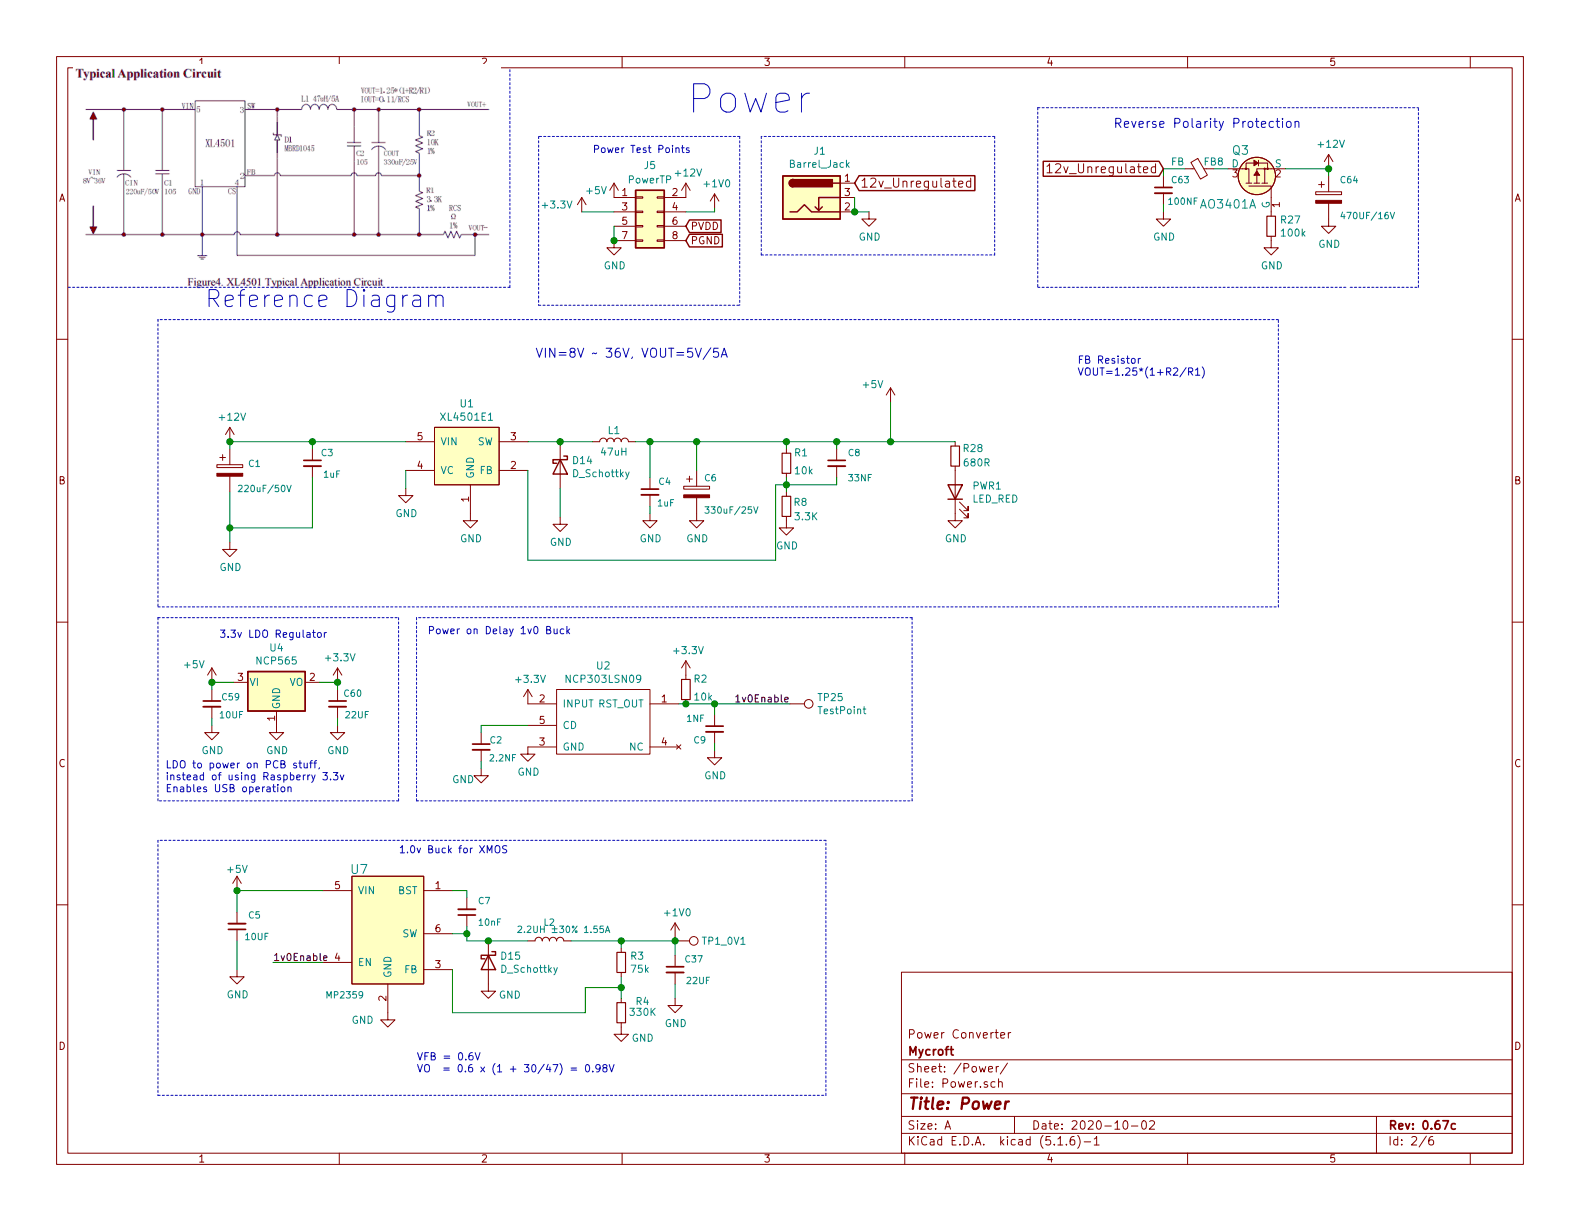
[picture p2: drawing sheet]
EESchema Schematic File Version 4
EELAYER 30 0
EELAYER END
$Descr A 11000 8500
encoding utf-8
Sheet 2 6
Title "Power"
Date "2020-10-02"
Rev "0.67c"
Comp "Mycroft"
Comment1 "Power Converter"
Comment2 ""
Comment3 ""
Comment4 ""
$EndDescr
Text Notes 4780 800  0    197  ~ 0
Power
Text Notes 1425 2150 0    118  ~ 0
Reference Diagram
Text GLabel 5950 1275 2    63   Input ~ 0
12v_Unregulated
$Comp
L dk_Transistors-FETs-MOSFETs-Single:AO3401A Q3
U 1 1
P 8750 1175
F 0 "Q3" V 8875 1225 60  0000 L CNN
F 1 "AO3401A" V 8500 1175 60  0000 L CNN
F 2 "Package_TO_SOT_SMD:SOT-23" H 8950 1375 60  0001 L CNN
F 3 "" H 8950 1475 60  0001 L CNN
F 4 "" H 8950 1575 60  0001 L CNN "Digi-Key_PN"
F 5 "AO3401A" H 8950 1675 60  0001 L CNN "MPN"
F 6 "" H 8950 1775 60  0001 L CNN "Category"
F 7 "" H 8950 1875 60  0001 L CNN "Family"
F 8 "" H 8950 1975 60  0001 L CNN "DK_Datasheet_Link"
F 9 "" H 8950 2075 60  0001 L CNN "DK_Detail_Page"
F 10 "" V 7975 600 60  0000 L CNN "Description"
F 11 "" H 8950 2275 60  0001 L CNN "Manufacturer"
F 12 "" H 8950 2375 60  0001 L CNN "Status"
F 13 "C15127" H 8750 1175 50  0001 C CNN "LCSC"
	1    8750 1175
	0    -1   -1   0   
$EndComp
$Comp
L power:GND #PWR08
U 1 1
P 8850 1675
F 0 "#PWR08" H 8850 1425 50  0001 C CNN
F 1 "GND" H 8855 1502 50  0000 C CNN
F 2 "" H 8850 1675 50  0001 C CNN
F 3 "" H 8850 1675 50  0001 C CNN
	1    8850 1675
	1    0    0    -1  
$EndComp
Text GLabel 8100 1175 0    63   Input ~ 0
12v_Unregulated
$Comp
L power:+12V #PWR07
U 1 1
P 9250 1175
F 0 "#PWR07" H 9250 1025 50  0001 C CNN
F 1 "+12V" H 9265 1348 50  0000 C CNN
F 2 "" H 9250 1175 50  0001 C CNN
F 3 "" H 9250 1175 50  0001 C CNN
	1    9250 1175
	1    0    0    -1  
$EndComp
Text Notes 7750 900  0    63   ~ 0
Reverse Polarity Protection
Text Notes 3725 2500 0    63   ~ 0
VIN=8V ~~ 36V, VOUT=5V/5A
$Comp
L power:GND #PWR04
U 1 1
P 3275 3575
F 0 "#PWR04" H 3275 3325 50  0001 C CNN
F 1 "GND" H 3280 3402 50  0000 C CNN
F 2 "" H 3275 3575 50  0001 C CNN
F 3 "" H 3275 3575 50  0001 C CNN
	1    3275 3575
	1    0    0    -1  
$EndComp
$Comp
L power:+12V #PWR01
U 1 1
P 1600 3075
F 0 "#PWR01" H 1600 2925 50  0001 C CNN
F 1 "+12V" H 1615 3248 50  0000 C CNN
F 2 "" H 1600 3075 50  0001 C CNN
F 3 "" H 1600 3075 50  0001 C CNN
	1    1600 3075
	1    0    0    -1  
$EndComp
$Comp
L Device:L L1
U 1 1
P 4275 3075
F 0 "L1" V 4350 3075 50  0000 C CNN
F 1 "47uH" V 4200 3075 50  0000 C CNN
F 2 "Inductor_SMD:L_Wuerth_HCI-1365" H 4275 3075 50  0001 C CNN
F 3 "https://datasheet.lcsc.com/szlcsc/1912111437_TDG-TMAX-1365-470-M_C429835.pdf" H 4275 3075 50  0001 C CNN
F 4 "TMAX-1365-470-M" H 4275 3075 50  0001 C CNN "MPN"
F 5 "https://lcsc.com/product-detail/Power-Inductors_TDG-TMAX-1365-470-M_C429835.html" V 4275 3075 50  0001 C CNN "Link"
F 6 "C429835" H 4275 3075 50  0001 C CNN "LCSC"
F 7 "VCMT136E-470MN5" H 4275 3075 50  0001 C CNN "Tempo"
	1    4275 3075
	0    -1   -1   0   
$EndComp
$Comp
L power:GND #PWR02
U 1 1
P 1600 3775
F 0 "#PWR02" H 1600 3525 50  0001 C CNN
F 1 "GND" H 1605 3602 50  0000 C CNN
F 2 "" H 1600 3775 50  0001 C CNN
F 3 "" H 1600 3775 50  0001 C CNN
	1    1600 3775
	1    0    0    -1  
$EndComp
$Comp
L power:GND #PWR09
U 1 1
P 4850 3575
F 0 "#PWR09" H 4850 3325 50  0001 C CNN
F 1 "GND" H 4855 3402 50  0000 C CNN
F 2 "" H 4850 3575 50  0001 C CNN
F 3 "" H 4850 3575 50  0001 C CNN
	1    4850 3575
	1    0    0    -1  
$EndComp
$Comp
L Device:R_Small R?
U 1 1
P 5475 3525
AR Path="/5EA9C461/5F710DF7" Ref="R?"  Part="1" 
AR Path="/5EA9C67D/5F710DF7" Ref="R?"  Part="1" 
AR Path="/5EA9C76D/5F710DF7" Ref="R?"  Part="1" 
AR Path="/5EAAC9A5/5F710DF7" Ref="R8"  Part="1" 
F 0 "R8" H 5325 3500 50  0000 L CNN
F 1 "3.3K" H 5250 3600 50  0000 L CNN
F 2 "Resistor_SMD:R_0402_1005Metric" H 5475 3525 50  0001 C CNN
F 3 "~" H 5475 3525 50  0001 C CNN
F 4 "0402WGF3301TCE" H 5475 3525 50  0001 C CNN "MPN"
F 5 "C25890" H 5475 3525 50  0001 C CNN "LCSC"
F 6 "RC0402FR-073K3L" H 5475 3525 50  0001 C CNN "Tempo"
	1    5475 3525
	-1   0    0    1   
$EndComp
$Comp
L power:GND #PWR011
U 1 1
P 5475 3625
F 0 "#PWR011" H 5475 3375 50  0001 C CNN
F 1 "GND" H 5480 3452 50  0000 C CNN
F 2 "" H 5475 3625 50  0001 C CNN
F 3 "" H 5475 3625 50  0001 C CNN
	1    5475 3625
	1    0    0    -1  
$EndComp
Text Notes 7500 2625 0    51   ~ 0
FB Resistor\nVOUT=1.25*(1+R2/R1)
Wire Notes Line
	1100 2225 1100 4225
Wire Notes Line
	1100 4225 8900 4225
Wire Notes Line
	8900 4225 8900 2225
Wire Notes Line
	8900 2225 1100 2225
Wire Notes Line
	7225 2000 9375 2000
Wire Notes Line
	7225 750  7225 2000
Wire Notes Line
	5300 950  5300 1775
Wire Notes Line
	5300 1775 6925 1775
Wire Notes Line
	6925 1775 6925 950 
Wire Notes Line
	6925 950  5300 950 
$Comp
L power:+5V #PWR012
U 1 1
P 6200 2800
F 0 "#PWR012" H 6200 2650 50  0001 C CNN
F 1 "+5V" H 6075 2925 50  0000 C CNN
F 2 "" H 6200 2800 50  0001 C CNN
F 3 "" H 6200 2800 50  0001 C CNN
	1    6200 2800
	1    0    0    -1  
$EndComp
$Comp
L Device:CP C6
U 1 1
P 4850 3425
F 0 "C6" H 4900 3525 45  0000 L CNN
F 1 "330uF/25V" H 4900 3300 45  0000 L CNN
F 2 "Capacitor_SMD:CP_Elec_8x10.5" H 4850 3425 50  0001 C CNN
F 3 "https://file.elecfans.com/web1/M00/A2/5C/pIYBAF1Kg6yAV45LAAQT68kiml8120.pdf?filename=RVT_Heyue.pdf" H 4850 3425 50  0001 C CNN
F 4 "RVT1E331M0810" H 4880 3575 20  0001 C CNN "MPN"
F 5 "C74593-DNP" H 4850 3425 50  0001 C CNN "LCSC"
F 6 "25TKV330M8X10.5" H 4850 3425 50  0001 C CNN "Tempo"
	1    4850 3425
	1    0    0    -1  
$EndComp
$Comp
L Device:C_Small C8
U 1 1
P 5825 3225
F 0 "C8" H 5900 3300 45  0000 L CNN
F 1 "33NF" H 5900 3125 45  0000 L CNN
F 2 "Capacitor_SMD:C_0402_1005Metric" H 5825 3225 50  0001 C CNN
F 3 "" H 5825 3225 50  0001 C CNN
F 4 "GRM155R71A333KA01D" H 5855 3375 20  0001 C CNN "MPN"
F 5 "C1585" H 5825 3225 50  0001 C CNN "LCSC"
	1    5825 3225
	1    0    0    -1  
$EndComp
Wire Wire Line
	5475 3325 5475 3375
Wire Wire Line
	5825 3375 5475 3375
Connection ~ 5475 3375
Wire Wire Line
	5475 3375 5475 3425
$Comp
L Device:R_Small R?
U 1 1
P 8850 1575
AR Path="/5EA9C461/5EF32937" Ref="R?"  Part="1" 
AR Path="/5EA9C67D/5EF32937" Ref="R?"  Part="1" 
AR Path="/5EA9C76D/5EF32937" Ref="R?"  Part="1" 
AR Path="/5EAAC9A5/5EF32937" Ref="R27"  Part="1" 
F 0 "R27" H 8909 1621 50  0000 L CNN
F 1 "100k" H 8909 1530 50  0000 L CNN
F 2 "Resistor_SMD:R_0402_1005Metric" H 8850 1575 50  0001 C CNN
F 3 "~" H 8850 1575 50  0001 C CNN
F 4 "RC0402JR-07100KL" H 8850 1575 50  0001 C CNN "MPN"
F 5 "301010033" H 8850 1575 50  0001 C CNN "SKU"
F 6 "C25741" H 8850 1575 50  0001 C CNN "LCSC"
F 7 "ERJ-2GEJ104X" H 8850 1575 50  0001 C CNN "Tempo"
	1    8850 1575
	1    0    0    -1  
$EndComp
$Comp
L Regulator_Linear:AZ1117-3.3 U4
U 1 1
P 1925 4750
F 0 "U4" H 1925 4992 50  0000 C CNN
F 1 "NCP565" H 1925 4901 50  0000 C CNN
F 2 "Package_TO_SOT_SMD:SOT-223-3_TabPin2" H 1925 5000 50  0001 C CIN
F 3 "" H 1925 4750 50  0001 C CNN
F 4 "NCP565ST12T3G" H 1925 4750 50  0001 C CNN "MPN"
F 5 "NCP565ST12T3G" H 1925 4750 50  0001 C CNN "Tempo"
F 6 "C6186" H 1925 4750 50  0001 C CNN "LCSC"
F 7 "https://lcsc.com/product-detail/Dropout-Regulators-LDO_ON-Semiconductor-ON-NCP565ST12T3G_C556400.html" H 1925 4750 50  0001 C CNN "Link"
	1    1925 4750
	1    0    0    -1  
$EndComp
$Comp
L power:+3.3V #PWR0135
U 1 1
P 2350 4750
F 0 "#PWR0135" H 2350 4600 50  0001 C CNN
F 1 "+3.3V" H 2365 4923 50  0000 C CNN
F 2 "" H 2350 4750 50  0001 C CNN
F 3 "" H 2350 4750 50  0001 C CNN
	1    2350 4750
	1    0    0    -1  
$EndComp
$Comp
L power:+5V #PWR0136
U 1 1
P 1475 4750
F 0 "#PWR0136" H 1475 4600 50  0001 C CNN
F 1 "+5V" H 1350 4875 50  0000 C CNN
F 2 "" H 1475 4750 50  0001 C CNN
F 3 "" H 1475 4750 50  0001 C CNN
	1    1475 4750
	1    0    0    -1  
$EndComp
$Comp
L power:GND #PWR0137
U 1 1
P 1925 5050
F 0 "#PWR0137" H 1925 4800 50  0001 C CNN
F 1 "GND" H 1930 4877 50  0000 C CNN
F 2 "" H 1925 5050 50  0001 C CNN
F 3 "" H 1925 5050 50  0001 C CNN
	1    1925 5050
	1    0    0    -1  
$EndComp
Wire Wire Line
	2350 4750 2225 4750
Wire Wire Line
	1625 4750 1475 4750
Text Notes 1525 4450 0    51   ~ 0
3.3v LDO Regulator
Text Notes 1150 5525 0    51   ~ 0
LDO to power on PCB stuff, \ninstead of using Raspberry 3.3v\nEnables USB operation
Wire Notes Line
	1100 4300 1100 5575
$Comp
L Device:C_Small C?
U 1 1
P 1475 4900
AR Path="/5EA9C76D/5F2B50F8" Ref="C?"  Part="1" 
AR Path="/5EA9C461/5F2B50F8" Ref="C?"  Part="1" 
AR Path="/5EAAC9A5/5F2B50F8" Ref="C59"  Part="1" 
F 0 "C59" H 1675 4950 45  0000 R CNN
F 1 "10UF" H 1700 4825 45  0000 R CNN
F 2 "Capacitor_SMD:C_0402_1005Metric" H 1475 4900 50  0001 C CNN
F 3 "" H 1475 4900 50  0001 C CNN
F 4 "CC0402MRX5R5BB106" H 1505 5050 20  0001 C CNN "MPN"
F 5 "302010053" V 1391 4832 20  0001 R CNN "SKU"
F 6 "C15525" H 1475 4900 50  0001 C CNN "LCSC"
	1    1475 4900
	1    0    0    -1  
$EndComp
$Comp
L power:GND #PWR0138
U 1 1
P 1475 5050
F 0 "#PWR0138" H 1475 4800 50  0001 C CNN
F 1 "GND" H 1480 4877 50  0000 C CNN
F 2 "" H 1475 5050 50  0001 C CNN
F 3 "" H 1475 5050 50  0001 C CNN
	1    1475 5050
	1    0    0    -1  
$EndComp
$Comp
L Device:C_Small C?
U 1 1
P 2350 4900
AR Path="/5EA9C76D/5F2B6A94" Ref="C?"  Part="1" 
AR Path="/5EA9C461/5F2B6A94" Ref="C?"  Part="1" 
AR Path="/5EAAC9A5/5F2B6A94" Ref="C60"  Part="1" 
F 0 "C60" H 2525 4975 45  0000 R CNN
F 1 "22UF" H 2575 4825 45  0000 R CNN
F 2 "Capacitor_SMD:C_0603_1608Metric" H 2350 4900 50  0001 C CNN
F 3 "" H 2350 4900 50  0001 C CNN
F 4 "CL10A226MQ8NRNE" H 2350 4900 50  0001 C CNN "MPN"
F 5 "C59461" H 2350 4900 50  0001 C CNN "LCSC"
	1    2350 4900
	1    0    0    -1  
$EndComp
$Comp
L power:GND #PWR0139
U 1 1
P 2350 5050
F 0 "#PWR0139" H 2350 4800 50  0001 C CNN
F 1 "GND" H 2355 4877 50  0000 C CNN
F 2 "" H 2350 5050 50  0001 C CNN
F 3 "" H 2350 5050 50  0001 C CNN
	1    2350 5050
	1    0    0    -1  
$EndComp
$Comp
L Device:LED PWR1
U 1 1
P 6650 3425
F 0 "PWR1" V 6689 3307 50  0000 R CNN
F 1 "LED_RED" V 6598 3307 50  0000 R CNN
F 2 "LED_SMD:LED_0603_1608Metric" H 6650 3425 50  0001 C CNN
F 3 "https://datasheet.lcsc.com/szlcsc/1811141223_TOGIALED-TJ-S1608SW6TGLC2R-A5_C192315.pdf" H 6650 3425 50  0001 C CNN
F 4 "19-217-R6C-AL1M2VY-3T" H 6650 3425 50  0001 C CNN "MPN"
F 5 "C2286" H 6650 3425 50  0001 C CNN "LCSC"
F 6 "https://lcsc.com/product-detail/Others_TOGIALED-TJ-S1608SW6TGLC2R-A5_C192315.html" V 6650 3425 50  0001 C CNN "Link"
F 7 "304090042" H 6650 3425 50  0001 C CNN "SKU"
F 8 "19-217/R6C-AL1M2VY/3T" H 6650 3425 50  0001 C CNN "Tempo"
	1    6650 3425
	0    -1   -1   0   
$EndComp
$Comp
L Device:R_Small R?
U 1 1
P 6650 3175
AR Path="/5EA9C461/5EFB61C2" Ref="R?"  Part="1" 
AR Path="/5EA9C67D/5EFB61C2" Ref="R?"  Part="1" 
AR Path="/5EA9C76D/5EFB61C2" Ref="R?"  Part="1" 
AR Path="/5EAAC9A5/5EFB61C2" Ref="R28"  Part="1" 
F 0 "R28" H 6450 3125 50  0000 L CNN
F 1 "680R" H 6400 3225 50  0000 L CNN
F 2 "Resistor_SMD:R_0402_1005Metric" H 6650 3175 50  0001 C CNN
F 3 "~" H 6650 3175 50  0001 C CNN
F 4 "C25130" H 6650 3175 50  0001 C CNN "LCSC"
F 5 "Chip Resistor - Surface Mount 680Ohms ±1% 1/16W 0402 RoHS" H 6650 3175 50  0001 C CNN "Desc"
F 6 "0402WGF6800TCE" H 6650 3175 50  0001 C CNN "MPN"
F 7 "RC0402JR-07680RL" H 6650 3175 50  0001 C CNN "Tempo"
	1    6650 3175
	-1   0    0    1   
$EndComp
$Comp
L power:GND #PWR0140
U 1 1
P 6650 3575
F 0 "#PWR0140" H 6650 3325 50  0001 C CNN
F 1 "GND" H 6655 3402 50  0000 C CNN
F 2 "" H 6650 3575 50  0001 C CNN
F 3 "" H 6650 3575 50  0001 C CNN
	1    6650 3575
	1    0    0    -1  
$EndComp
Wire Notes Line
	2775 4300 2775 5575
Wire Notes Line
	2775 5575 1100 5575
Wire Notes Line
	1100 4300 2775 4300
$Comp
L Connector:Barrel_Jack_Switch J1
U 1 1
P 5650 1375
AR Path="/5EAAC9A5/5F55AC7B" Ref="J1"  Part="1" 
AR Path="/5EA9C461/5F55AC7B" Ref="J1"  Part="1" 
F 0 "J1" H 5707 1700 50  0000 C CNN
F 1 "Barrel_Jack" H 5707 1609 50  0000 C CNN
F 2 "user:BarrelJack_Vertical" H 5700 1335 50  0001 C CNN
F 3 "https://datasheet.lcsc.com/szlcsc/2002271745_XKB-Connectivity-DC-012-5A-2-0_C381117.pdf" H 5700 1335 50  0001 C CNN
F 4 "DC-012-5A-2.0" H 5650 1375 50  0001 C CNN "MPN"
F 5 "https://lcsc.com/product-detail/Power-Connectors_XKB-Connectivity-DC-012-5A-2-0_C381117.html" H 5650 1375 50  0001 C CNN "Link"
F 6 "C381117" H 5650 1375 50  0001 C CNN "LCSC"
	1    5650 1375
	1    0    0    -1  
$EndComp
$Comp
L power:GND #PWR03
U 1 1
P 6050 1475
F 0 "#PWR03" H 6050 1225 50  0001 C CNN
F 1 "GND" H 6055 1302 50  0000 C CNN
F 2 "" H 6050 1475 50  0001 C CNN
F 3 "" H 6050 1475 50  0001 C CNN
	1    6050 1475
	1    0    0    -1  
$EndComp
Wire Wire Line
	6050 1475 5950 1475
Wire Wire Line
	5950 1375 5950 1475
Connection ~ 5950 1475
$Comp
L Connector_Generic:Conn_02x04_Odd_Even J5
U 1 1
P 4475 1475
F 0 "J5" H 4525 1800 50  0000 C CNN
F 1 "PowerTP" H 4525 1700 50  0000 C CNN
F 2 "Connector_PinHeader_2.54mm:PinHeader_2x04_P2.54mm_Vertical" H 4475 1475 50  0001 C CNN
F 3 "~" H 4475 1475 50  0001 C CNN
F 4 "DNP" H 4475 1475 50  0001 C CNN "MPN"
	1    4475 1475
	1    0    0    -1  
$EndComp
$Comp
L power:GND #PWR0134
U 1 1
P 4275 1675
F 0 "#PWR0134" H 4275 1425 50  0001 C CNN
F 1 "GND" H 4280 1502 50  0000 C CNN
F 2 "" H 4275 1675 50  0001 C CNN
F 3 "" H 4275 1675 50  0001 C CNN
	1    4275 1675
	1    0    0    -1  
$EndComp
$Comp
L power:+5V #PWR0147
U 1 1
P 4275 1375
F 0 "#PWR0147" H 4275 1225 50  0001 C CNN
F 1 "+5V" H 4150 1425 50  0000 C CNN
F 2 "" H 4275 1375 50  0001 C CNN
F 3 "" H 4275 1375 50  0001 C CNN
	1    4275 1375
	1    0    0    -1  
$EndComp
$Comp
L power:+3.3V #PWR0148
U 1 1
P 4050 1475
F 0 "#PWR0148" H 4050 1325 50  0001 C CNN
F 1 "+3.3V" H 3875 1525 50  0000 C CNN
F 2 "" H 4050 1475 50  0001 C CNN
F 3 "" H 4050 1475 50  0001 C CNN
	1    4050 1475
	1    0    0    -1  
$EndComp
$Comp
L power:+12V #PWR0149
U 1 1
P 4775 1375
F 0 "#PWR0149" H 4775 1225 50  0001 C CNN
F 1 "+12V" H 4790 1548 50  0000 C CNN
F 2 "" H 4775 1375 50  0001 C CNN
F 3 "" H 4775 1375 50  0001 C CNN
	1    4775 1375
	1    0    0    -1  
$EndComp
Wire Wire Line
	4050 1475 4275 1475
Wire Wire Line
	2350 5050 2350 5000
Connection ~ 2350 4750
Wire Wire Line
	2350 4750 2350 4800
Wire Wire Line
	1475 5050 1475 5000
Wire Wire Line
	1475 4800 1475 4750
Connection ~ 1475 4750
$Comp
L kevin:Ferrite_Bead_Small L?
U 1 1
P 8350 1175
AR Path="/5EA9C461/5F089568" Ref="L?"  Part="1" 
AR Path="/5EAB86B0/5F089568" Ref="L?"  Part="1" 
AR Path="/5EA9C67D/5F089568" Ref="L?"  Part="1" 
AR Path="/5EAAC9A5/5F089568" Ref="FB8"  Part="1" 
F 0 "FB8" V 8300 1075 50  0000 C CNN
F 1 "FB" V 8300 1325 50  0000 C CNN
F 2 "Resistor_SMD:R_1206_3216Metric" V 8280 1175 50  0001 C CNN
F 3 "" H 8350 1175 50  0001 C CNN
F 4 "MLB3216-301P3A(f)" H 8350 1175 50  0001 C CNN "MPN"
F 5 "C29107" H 8350 1175 50  0001 C CNN "LCSC"
F 6 "BK32164S301-T" H 8350 1175 50  0001 C CNN "Tempo"
	1    8350 1175
	0    -1   1    0   
$EndComp
Wire Wire Line
	8550 1175 8450 1175
Wire Wire Line
	8250 1175 8100 1175
$Comp
L Device:C_Small C?
U 1 1
P 8100 1325
AR Path="/5EA9C76D/5F36D909" Ref="C?"  Part="1" 
AR Path="/5EAAC9A5/5F36D909" Ref="C63"  Part="1" 
F 0 "C63" H 8150 1400 45  0000 L CNN
F 1 "100NF" H 8125 1250 45  0000 L CNN
F 2 "Capacitor_SMD:C_0402_1005Metric" H 8100 1325 50  0001 C CNN
F 3 "" H 8100 1325 50  0001 C CNN
F 4 "CC0402KRX7R8BB104" H 8130 1475 20  0001 C CNN "MPN"
F 5 "302010024" H 8130 1475 20  0001 C CNN "SKU"
F 6 "C1525" H 8100 1325 50  0001 C CNN "LCSC"
	1    8100 1325
	1    0    0    -1  
$EndComp
$Comp
L power:GND #PWR031
U 1 1
P 8100 1475
F 0 "#PWR031" H 8100 1225 50  0001 C CNN
F 1 "GND" H 8105 1302 50  0000 C CNN
F 2 "" H 8100 1475 50  0001 C CNN
F 3 "" H 8100 1475 50  0001 C CNN
	1    8100 1475
	1    0    0    -1  
$EndComp
$Comp
L Device:CP C64
U 1 1
P 9250 1375
AR Path="/5EAAC9A5/5F371125" Ref="C64"  Part="1" 
AR Path="/5EA9C67D/5F371125" Ref="C?"  Part="1" 
F 0 "C64" H 9325 1500 45  0000 L CNN
F 1 "470UF/16V" H 9325 1250 45  0000 L CNN
F 2 "Capacitor_SMD:CP_Elec_8x10.5" H 9250 1375 50  0001 C CNN
F 3 "https://statics3.seeedstudio.com/images/opl/datasheet/302030006.pdf" H 9250 1375 50  0001 C CNN
F 4 "SMD CAP Aluminum 470uF-16V;D8.0*H10.2mm" H 9280 1525 20  0001 C CNN "MPN"
F 5 "302030006" H 9280 1525 20  0001 C CNN "SKU"
F 6 "C176671-DNP" H 9250 1375 50  0001 C CNN "LCSC"
F 7 "EEE-1CA471UP" H 9250 1375 50  0001 C CNN "Tempo"
	1    9250 1375
	1    0    0    -1  
$EndComp
Wire Wire Line
	9250 1175 8950 1175
Wire Wire Line
	9250 1175 9250 1225
Connection ~ 9250 1175
$Comp
L power:GND #PWR032
U 1 1
P 9250 1525
F 0 "#PWR032" H 9250 1275 50  0001 C CNN
F 1 "GND" H 9255 1352 50  0000 C CNN
F 2 "" H 9250 1525 50  0001 C CNN
F 3 "" H 9250 1525 50  0001 C CNN
	1    9250 1525
	1    0    0    -1  
$EndComp
Wire Notes Line
	9400 2000 9875 2000
Wire Notes Line
	9875 2000 9875 750 
Wire Notes Line
	7225 750  9875 750 
Text GLabel 4775 1575 2    51   Input ~ 0
PVDD
Wire Wire Line
	6200 2800 6200 3075
Connection ~ 6200 3075
Wire Wire Line
	6200 3075 6650 3075
Wire Notes Line
	475  2000 3550 2000
Wire Notes Line
	3550 2000 3550 475 
$Comp
L user:XL4015 U1
U 1 1
P 3225 3175
F 0 "U1" H 3250 3543 51  0000 C CNN
F 1 "XL4501E1" H 3250 3450 51  0000 C CNN
F 2 "Package_TO_SOT_SMD:TO-263-5_TabPin3" H 3225 3175 51  0001 C CNN
F 3 "https://datasheet.lcsc.com/szlcsc/2001091809_XLSEMI-XL4501E1_C73025.pdf" H 3225 3175 51  0001 C CNN
F 4 "XL4501E1" H 3225 3175 50  0001 C CNN "MPN"
F 5 "C73025" H 3225 3175 50  0001 C CNN "LCSC"
	1    3225 3175
	1    0    0    -1  
$EndComp
$Comp
L Device:R_Small R?
U 1 1
P 5475 3225
AR Path="/5EA9C461/5F0CD0DA" Ref="R?"  Part="1" 
AR Path="/5EA9C67D/5F0CD0DA" Ref="R?"  Part="1" 
AR Path="/5EAAC9A5/5F0CD0DA" Ref="R1"  Part="1" 
F 0 "R1" H 5525 3300 50  0000 L CNN
F 1 "10k" H 5525 3175 50  0000 L CNN
F 2 "Resistor_SMD:R_0402_1005Metric" H 5475 3225 50  0001 C CNN
F 3 "~" H 5475 3225 50  0001 C CNN
F 4 "RC0402FR-0710KL" H 5475 3225 50  0001 C CNN "MPN"
F 5 "C25744" H 5475 3225 50  0001 C CNN "LCSC"
	1    5475 3225
	1    0    0    -1  
$EndComp
$Comp
L Device:D_Schottky D14
U 1 1
P 3900 3250
F 0 "D14" V 3854 3330 50  0000 L CNN
F 1 "D_Schottky" V 3945 3330 50  0000 L CNN
F 2 "Diode_SMD:D_SMA" H 3900 3250 50  0001 C CNN
F 3 "https://file.elecfans.com/web1/M00/7E/F4/o4YBAFwh5n-AUU78AAm4_uvlPlk017.pdf?filename=SS52F_THRU_SS5200F_MDD.pdf" H 3900 3250 50  0001 C CNN
F 4 "SS54F" H 3900 3250 50  0001 C CNN "MPN"
F 5 "C22452" H 3900 3250 50  0001 C CNN "LCSC"
F 6 "SS54-HF" H 3900 3250 50  0001 C CNN "Tempo"
	1    3900 3250
	0    1    1    0   
$EndComp
Connection ~ 4525 3075
Wire Wire Line
	4425 3075 4525 3075
Wire Wire Line
	3675 3075 3900 3075
Wire Wire Line
	3900 3100 3900 3075
Connection ~ 3900 3075
Wire Wire Line
	3900 3075 4125 3075
$Comp
L power:GND #PWR05
U 1 1
P 3900 3600
F 0 "#PWR05" H 3900 3350 50  0001 C CNN
F 1 "GND" H 3905 3427 50  0000 C CNN
F 2 "" H 3900 3600 50  0001 C CNN
F 3 "" H 3900 3600 50  0001 C CNN
	1    3900 3600
	1    0    0    -1  
$EndComp
Wire Wire Line
	3900 3600 3900 3400
Wire Wire Line
	4525 3075 4850 3075
Wire Wire Line
	5475 3125 5475 3075
Connection ~ 5475 3075
$Comp
L power:GND #PWR06
U 1 1
P 4525 3575
F 0 "#PWR06" H 4525 3325 50  0001 C CNN
F 1 "GND" H 4530 3402 50  0000 C CNN
F 2 "" H 4525 3575 50  0001 C CNN
F 3 "" H 4525 3575 50  0001 C CNN
	1    4525 3575
	1    0    0    -1  
$EndComp
Wire Wire Line
	4850 3275 4850 3075
Connection ~ 4850 3075
Wire Wire Line
	4850 3075 5475 3075
Wire Wire Line
	3675 3275 3675 3900
Wire Wire Line
	3675 3900 5400 3900
Wire Wire Line
	5400 3900 5400 3375
Wire Wire Line
	5400 3375 5475 3375
Wire Wire Line
	1600 3425 1600 3675
Wire Wire Line
	1600 3075 1600 3125
Wire Wire Line
	2825 3275 2825 3400
$Comp
L Device:C_Small C?
U 1 1
P 2175 3225
AR Path="/5EA9C76D/5F0EF382" Ref="C?"  Part="1" 
AR Path="/5EAAC9A5/5F0EF382" Ref="C3"  Part="1" 
F 0 "C3" H 2025 3300 45  0000 L CNN
F 1 "1uF" H 1975 3150 45  0000 L CNN
F 2 "Capacitor_SMD:C_0402_1005Metric" H 2175 3225 50  0001 C CNN
F 3 "" H 2175 3225 50  0001 C CNN
F 4 "CL05A105KA5NQNC" H 2205 3375 20  0001 C CNN "MPN"
F 5 "C52923" H 2175 3225 50  0001 C CNN "LCSC"
	1    2175 3225
	-1   0    0    -1  
$EndComp
Wire Wire Line
	2175 3675 1600 3675
Connection ~ 1600 3675
Wire Wire Line
	1600 3675 1600 3775
Connection ~ 1600 3075
$Comp
L Device:CP C1
U 1 1
P 1600 3275
F 0 "C1" H 1725 3325 45  0000 L CNN
F 1 "220uF/50V" H 1650 3150 45  0000 L CNN
F 2 "Capacitor_SMD:CP_Elec_10x10" H 1600 3275 50  0001 C CNN
F 3 "" H 1600 3275 50  0001 C CNN
F 4 "VZH221M1HTR-1010" H 1630 3425 20  0001 C CNN "MPN"
F 5 "C134819-DNP" H 1600 3275 50  0001 C CNN "LCSC"
F 6 " " H 1600 3275 50  0001 C CNN "SKU"
F 7 "https://lcsc.com/product-detail/Aluminum-Electrolytic-Capacitors-SMD_Lelon-VZH221M1HTR-1010_C134819.html/?href=jlc-SMT" H 1600 3275 50  0001 C CNN "Link"
F 8 "LCSC" H 1600 3275 50  0001 C CNN "Vendor"
F 9 "UCD1H221MNL1GS" H 1600 3275 50  0001 C CNN "Tempo"
	1    1600 3275
	1    0    0    -1  
$EndComp
$Comp
L power:GND #PWR?
U 1 1
P 1650 6750
AR Path="/5EA9C461/5F44B366" Ref="#PWR?"  Part="1" 
AR Path="/5EA9C67D/5F44B366" Ref="#PWR?"  Part="1" 
AR Path="/5EA9C76D/5F44B366" Ref="#PWR?"  Part="1" 
AR Path="/5EAAC9A5/5F44B366" Ref="#PWR039"  Part="1" 
F 0 "#PWR039" H 1650 6500 50  0001 C CNN
F 1 "GND" H 1655 6577 50  0000 C CNN
F 2 "" H 1650 6750 50  0001 C CNN
F 3 "" H 1650 6750 50  0001 C CNN
	1    1650 6750
	1    0    0    -1  
$EndComp
$Comp
L power:GND #PWR?
U 1 1
P 2700 7050
AR Path="/5EA9C461/5F44B36C" Ref="#PWR?"  Part="1" 
AR Path="/5EA9C67D/5F44B36C" Ref="#PWR?"  Part="1" 
AR Path="/5EA9C76D/5F44B36C" Ref="#PWR?"  Part="1" 
AR Path="/5EAAC9A5/5F44B36C" Ref="#PWR040"  Part="1" 
F 0 "#PWR040" H 2700 6800 50  0001 C CNN
F 1 "GND" H 2525 7000 50  0000 C CNN
F 2 "" H 2700 7050 50  0001 C CNN
F 3 "" H 2700 7050 50  0001 C CNN
	1    2700 7050
	1    0    0    -1  
$EndComp
$Comp
L Device:R_Small R?
U 1 1
P 4325 6700
AR Path="/5EA9C461/5F44B374" Ref="R?"  Part="1" 
AR Path="/5EA9C67D/5F44B374" Ref="R?"  Part="1" 
AR Path="/5EA9C76D/5F44B374" Ref="R?"  Part="1" 
AR Path="/5EAAC9A5/5F44B374" Ref="R3"  Part="1" 
F 0 "R3" H 4384 6746 50  0000 L CNN
F 1 "75k" H 4384 6655 50  0000 L CNN
F 2 "Resistor_SMD:R_0402_1005Metric" H 4325 6700 50  0001 C CNN
F 3 "~" H 4325 6700 50  0001 C CNN
F 4 "C25798" H 4325 6700 50  0001 C CNN "LCSC"
F 5 "0402WGF7502TCE" H 4325 6700 50  0001 C CNN "MPN"
F 6 "RC0402FR-0775KL" H 4325 6700 50  0001 C CNN "Tempo"
	1    4325 6700
	1    0    0    -1  
$EndComp
$Comp
L power:GND #PWR?
U 1 1
P 4325 7150
AR Path="/5EA9C461/5F44B37A" Ref="#PWR?"  Part="1" 
AR Path="/5EA9C67D/5F44B37A" Ref="#PWR?"  Part="1" 
AR Path="/5EA9C76D/5F44B37A" Ref="#PWR?"  Part="1" 
AR Path="/5EAAC9A5/5F44B37A" Ref="#PWR045"  Part="1" 
F 0 "#PWR045" H 4325 6900 50  0001 C CNN
F 1 "GND" H 4475 7075 50  0000 C CNN
F 2 "" H 4325 7150 50  0001 C CNN
F 3 "" H 4325 7150 50  0001 C CNN
	1    4325 7150
	1    0    0    -1  
$EndComp
Wire Wire Line
	4325 6550 4325 6600
$Comp
L power:+1V0 #PWR?
U 1 1
P 4700 6525
AR Path="/5EA9C76D/5F44B381" Ref="#PWR?"  Part="1" 
AR Path="/5EAAC9A5/5F44B381" Ref="#PWR046"  Part="1" 
F 0 "#PWR046" H 4700 6375 50  0001 C CNN
F 1 "+1V0" H 4715 6698 50  0000 C CNN
F 2 "" H 4700 6525 50  0001 C CNN
F 3 "" H 4700 6525 50  0001 C CNN
	1    4700 6525
	1    0    0    -1  
$EndComp
Connection ~ 4325 6550
$Comp
L power:GND #PWR?
U 1 1
P 4700 6950
AR Path="/5EA9C461/5F44B38C" Ref="#PWR?"  Part="1" 
AR Path="/5EA9C67D/5F44B38C" Ref="#PWR?"  Part="1" 
AR Path="/5EA9C76D/5F44B38C" Ref="#PWR?"  Part="1" 
AR Path="/5EAAC9A5/5F44B38C" Ref="#PWR047"  Part="1" 
F 0 "#PWR047" H 4700 6700 50  0001 C CNN
F 1 "GND" H 4705 6777 50  0000 C CNN
F 2 "" H 4700 6950 50  0001 C CNN
F 3 "" H 4700 6950 50  0001 C CNN
	1    4700 6950
	1    0    0    -1  
$EndComp
Text Notes 2900 7475 0    51   ~ 0
VFB = 0.6V\nVO  = 0.6 x (1 + 30/47) = 0.98V\n
$Comp
L Device:L L?
U 1 1
P 3825 6550
AR Path="/5EA9C76D/5F44B395" Ref="L?"  Part="1" 
AR Path="/5EAAC9A5/5F44B395" Ref="L2"  Part="1" 
F 0 "L2" V 3950 6550 45  0000 C CNN
F 1 "2.2UH ±30% 1.55A" V 3900 6450 45  0000 C CNN
F 2 "Inductor_SMD:L_1210_3225Metric" H 3825 6550 60  0001 C CNN
F 3 "https://datasheet.lcsc.com/szlcsc/Murata-Electronics-LQH32PN2R2NN0L_C86074.pdf" H 3825 6550 60  0001 C CNN
F 4 "C86074" H 3825 6550 50  0001 C CNN "LCSC"
F 5 "LQH32PN2R2NN0L" H 3825 6550 50  0001 C CNN "MPN"
F 6 "BRL3225T2R2M" H 3825 6550 50  0001 C CNN "Tempo"
	1    3825 6550
	0    -1   -1   0   
$EndComp
$Comp
L Device:C_Small C?
U 1 1
P 1650 6450
AR Path="/5EA9C76D/5F44B39E" Ref="C?"  Part="1" 
AR Path="/5EAAC9A5/5F44B39E" Ref="C5"  Part="1" 
F 0 "C5" H 1575 6375 45  0000 R CNN
F 1 "10UF" H 1600 6525 45  0000 R CNN
F 2 "Capacitor_SMD:C_0402_1005Metric" H 1650 6450 50  0001 C CNN
F 3 "" H 1650 6450 50  0001 C CNN
F 4 "CC0402MRX5R5BB106" H 1680 6600 20  0001 C CNN "MPN"
F 5 "302010053" V 1566 6382 20  0001 R CNN "SKU"
F 6 "C15525" H 1650 6450 50  0001 C CNN "LCSC"
	1    1650 6450
	-1   0    0    1   
$EndComp
$Comp
L power:+5V #PWR010
U 1 1
P 1650 6200
AR Path="/5EAAC9A5/5F44B3AE" Ref="#PWR010"  Part="1" 
AR Path="/5EA9C461/5F44B3AE" Ref="#PWR?"  Part="1" 
AR Path="/5EA9C76D/5F44B3AE" Ref="#PWR?"  Part="1" 
F 0 "#PWR010" H 1650 6050 50  0001 C CNN
F 1 "+5V" H 1650 6350 50  0000 C CNN
F 2 "" H 1650 6200 50  0001 C CNN
F 3 "" H 1650 6200 50  0001 C CNN
	1    1650 6200
	1    0    0    -1  
$EndComp
$Comp
L Device:R_Small R?
U 1 1
P 4325 7050
AR Path="/5EA9C461/5F44B3B5" Ref="R?"  Part="1" 
AR Path="/5EA9C67D/5F44B3B5" Ref="R?"  Part="1" 
AR Path="/5EA9C76D/5F44B3B5" Ref="R?"  Part="1" 
AR Path="/5EAAC9A5/5F44B3B5" Ref="R4"  Part="1" 
F 0 "R4" H 4125 6975 50  0000 L CNN
F 1 "330K" H 4075 7050 50  0000 L CNN
F 2 "Resistor_SMD:R_0402_1005Metric" H 4325 7050 50  0001 C CNN
F 3 "~" H 4325 7050 50  0001 C CNN
F 4 "C25778" H 4325 7050 50  0001 C CNN "LCSC"
F 5 "0402WGF3303TCE" H 4325 7050 50  0001 C CNN "MPN"
F 6 "RC0402FR-07330KL" H 4325 7050 50  0001 C CNN "Tempo"
	1    4325 7050
	-1   0    0    1   
$EndComp
Text Notes 2775 5950 0    50   ~ 0
1.0v Buck for XMOS
$Comp
L Device:C_Small C?
U 1 1
P 4700 6750
AR Path="/5EA9C76D/5F44C846" Ref="C?"  Part="1" 
AR Path="/5EA9C461/5F44C846" Ref="C?"  Part="1" 
AR Path="/5EAAC9A5/5F44C846" Ref="C37"  Part="1" 
F 0 "C37" H 4900 6825 45  0000 R CNN
F 1 "22UF" H 4950 6675 45  0000 R CNN
F 2 "Capacitor_SMD:C_0603_1608Metric" H 4700 6750 50  0001 C CNN
F 3 "" H 4700 6750 50  0001 C CNN
F 4 "CL10A226MQ8NRNE" H 4700 6750 50  0001 C CNN "MPN"
F 5 "C59461" H 4700 6750 50  0001 C CNN "LCSC"
	1    4700 6750
	1    0    0    -1  
$EndComp
Wire Wire Line
	4700 6525 4700 6550
Wire Wire Line
	4325 6550 4700 6550
Wire Wire Line
	4700 6650 4700 6550
Connection ~ 4700 6550
Wire Wire Line
	4700 6950 4700 6850
$Comp
L power:+1V0 #PWR?
U 1 1
P 4975 1450
AR Path="/5EA9C76D/5F454F07" Ref="#PWR?"  Part="1" 
AR Path="/5EAAC9A5/5F454F07" Ref="#PWR058"  Part="1" 
F 0 "#PWR058" H 4975 1300 50  0001 C CNN
F 1 "+1V0" H 4990 1623 50  0000 C CNN
F 2 "" H 4975 1450 50  0001 C CNN
F 3 "" H 4975 1450 50  0001 C CNN
	1    4975 1450
	1    0    0    -1  
$EndComp
Wire Wire Line
	4975 1450 4975 1475
Wire Wire Line
	4975 1475 4775 1475
$Comp
L Device:D_Schottky D15
U 1 1
P 3400 6700
F 0 "D15" V 3354 6780 50  0000 L CNN
F 1 "D_Schottky" V 3445 6780 50  0000 L CNN
F 2 "Diode_SMD:D_SOD-123" H 3400 6700 50  0001 C CNN
F 3 "" H 3400 6700 50  0001 C CNN
F 4 "B5819W" H 3400 6700 50  0001 C CNN "MPN"
F 5 "C8598" H 3400 6700 50  0001 C CNN "LCSC"
F 6 "B5819W-TP" H 3400 6700 50  0001 C CNN "Tempo"
	1    3400 6700
	0    1    1    0   
$EndComp
$Comp
L Device:C_Small C?
U 1 1
P 3250 6350
AR Path="/5EA9C76D/5F45B365" Ref="C?"  Part="1" 
AR Path="/5EAAC9A5/5F45B365" Ref="C7"  Part="1" 
F 0 "C7" H 3175 6275 45  0000 R CNN
F 1 "10nF" H 3175 6425 45  0000 R CNN
F 2 "Capacitor_SMD:C_0402_1005Metric" H 3250 6350 50  0001 C CNN
F 3 "" H 3250 6350 50  0001 C CNN
F 4 "C15195" H 3250 6350 50  0001 C CNN "LCSC"
F 5 "CL05B103KB5NNNC" H 3250 6350 50  0001 C CNN "MPN"
	1    3250 6350
	-1   0    0    1   
$EndComp
$Comp
L user:MP2359 U?
U 1 1
P 2700 6350
AR Path="/5EA9C76D/5F44B3BE" Ref="U?"  Part="1" 
AR Path="/5EAAC9A5/5F44B3BE" Ref="U7"  Part="1" 
F 0 "U7" H 2500 6650 63  0000 C CNN
F 1 "MP2359" H 2400 5775 45  0000 C CNN
F 2 "Package_TO_SOT_SMD:TSOT-23-6" H 2700 6350 63  0001 C CNN
F 3 "https://www.monolithicpower.com/en/documentview/productdocument/index/version/2/document_type/Datasheet/lang/en/sku/MP2359/document_id/228" H 2700 6350 63  0001 C CNN
F 4 "MP2359DJ-LF-Z" H 2700 6350 50  0001 C CNN "MPN"
F 5 "" H 2700 6350 50  0001 C CNN "Link"
F 6 "C14259" H 2700 6350 50  0001 C CNN "LCSC"
	1    2700 6350
	1    0    0    -1  
$EndComp
Wire Wire Line
	3150 6200 3250 6200
Wire Wire Line
	3250 6500 3150 6500
Wire Wire Line
	3250 6500 3250 6550
Wire Wire Line
	3250 6550 3400 6550
Connection ~ 3400 6550
$Comp
L power:GND #PWR?
U 1 1
P 3400 6850
AR Path="/5EA9C461/5F473A98" Ref="#PWR?"  Part="1" 
AR Path="/5EA9C67D/5F473A98" Ref="#PWR?"  Part="1" 
AR Path="/5EA9C76D/5F473A98" Ref="#PWR?"  Part="1" 
AR Path="/5EAAC9A5/5F473A98" Ref="#PWR041"  Part="1" 
F 0 "#PWR041" H 3400 6600 50  0001 C CNN
F 1 "GND" H 3550 6775 50  0000 C CNN
F 2 "" H 3400 6850 50  0001 C CNN
F 3 "" H 3400 6850 50  0001 C CNN
	1    3400 6850
	1    0    0    -1  
$EndComp
Wire Wire Line
	4325 6800 4325 6875
Wire Wire Line
	3150 7050 4075 7050
Wire Wire Line
	4075 7050 4075 6875
Wire Wire Line
	4075 6875 4325 6875
Wire Wire Line
	3150 6750 3150 7050
Connection ~ 4325 6875
Wire Wire Line
	4325 6875 4325 6950
Connection ~ 1650 6200
Text Notes 4125 1075 0    50   ~ 0
Power Test Points
Wire Notes Line
	3750 2125 5150 2125
Wire Notes Line
	5150 950  3750 950 
$Comp
L power:GND #PWR0157
U 1 1
P 2825 3400
F 0 "#PWR0157" H 2825 3150 50  0001 C CNN
F 1 "GND" H 2830 3227 50  0000 C CNN
F 2 "" H 2825 3400 50  0001 C CNN
F 3 "" H 2825 3400 50  0001 C CNN
	1    2825 3400
	1    0    0    -1  
$EndComp
Text Notes 2975 4425 0    51   ~ 0
Power on Delay 1v0 Buck
$Comp
L power:GND #PWR?
U 1 1
P 3675 5200
AR Path="/5EA9C461/5F3AC2D1" Ref="#PWR?"  Part="1" 
AR Path="/5EA9C67D/5F3AC2D1" Ref="#PWR?"  Part="1" 
AR Path="/5EA9C76D/5F3AC2D1" Ref="#PWR?"  Part="1" 
AR Path="/5EAAC9A5/5F3AC2D1" Ref="#PWR0158"  Part="1" 
F 0 "#PWR0158" H 3675 4950 50  0001 C CNN
F 1 "GND" H 3680 5027 50  0000 C CNN
F 2 "" H 3675 5200 50  0001 C CNN
F 3 "" H 3675 5200 50  0001 C CNN
	1    3675 5200
	1    0    0    -1  
$EndComp
$Comp
L Device:C_Small C2
U 1 1
P 3350 5200
AR Path="/5EAAC9A5/5F3AC2DA" Ref="C2"  Part="1" 
AR Path="/5EA9C76D/5F3AC2DA" Ref="C?"  Part="1" 
F 0 "C2" H 3200 5250 45  0000 L CNN
F 1 "2.2NF" H 3100 5125 45  0000 L CNN
F 2 "Capacitor_SMD:C_0402_1005Metric" H 3350 5200 50  0001 C CNN
F 3 "" H 3350 5200 50  0001 C CNN
F 4 "0402B222K500NT" H 3380 5350 20  0001 C CNN "MPN"
F 5 "C1531" H 3350 5200 50  0001 C CNN "LCSC"
F 6 "https://lcsc.com/product-detail/Multilayer-Ceramic-Capacitors-MLCC-SMD-SMT_2-2nF-222-10-50V_C1531.html/?href=jlc-SMT" H 3350 5200 50  0001 C CNN "Link"
F 7 "LCSC" H 3350 5200 50  0001 C CNN "Vendor"
F 8 "C0402C222K5RACTU" H 3350 5200 50  0001 C CNN "Tempo"
	1    3350 5200
	-1   0    0    -1  
$EndComp
$Comp
L power:GND #PWR?
U 1 1
P 3350 5350
AR Path="/5EA9C461/5F3AC2E0" Ref="#PWR?"  Part="1" 
AR Path="/5EA9C67D/5F3AC2E0" Ref="#PWR?"  Part="1" 
AR Path="/5EA9C76D/5F3AC2E0" Ref="#PWR?"  Part="1" 
AR Path="/5EAAC9A5/5F3AC2E0" Ref="#PWR0159"  Part="1" 
F 0 "#PWR0159" H 3350 5100 50  0001 C CNN
F 1 "GND" H 3225 5275 50  0000 C CNN
F 2 "" H 3350 5350 50  0001 C CNN
F 3 "" H 3350 5350 50  0001 C CNN
	1    3350 5350
	1    0    0    -1  
$EndComp
Wire Wire Line
	3675 5050 3350 5050
$Comp
L Device:R_Small R?
U 1 1
P 4775 4800
AR Path="/5EA9C461/5F3AC2E9" Ref="R?"  Part="1" 
AR Path="/5EA9C67D/5F3AC2E9" Ref="R?"  Part="1" 
AR Path="/5EA9C76D/5F3AC2E9" Ref="R?"  Part="1" 
AR Path="/5EAAC9A5/5F3AC2E9" Ref="R2"  Part="1" 
F 0 "R2" H 4825 4875 50  0000 L CNN
F 1 "10k" H 4825 4750 50  0000 L CNN
F 2 "Resistor_SMD:R_0402_1005Metric" H 4775 4800 50  0001 C CNN
F 3 "~" H 4775 4800 50  0001 C CNN
F 4 "RC0402FR-0710KL" H 4775 4800 50  0001 C CNN "MPN"
F 5 "C25744" H 4775 4800 50  0001 C CNN "LCSC"
	1    4775 4800
	1    0    0    -1  
$EndComp
$Comp
L power:+3.3V #PWR?
U 1 1
P 4775 4700
AR Path="/5EA9C76D/5F3AC2EF" Ref="#PWR?"  Part="1" 
AR Path="/5EAAC9A5/5F3AC2EF" Ref="#PWR0160"  Part="1" 
F 0 "#PWR0160" H 4775 4550 50  0001 C CNN
F 1 "+3.3V" H 4790 4873 50  0000 C CNN
F 2 "" H 4775 4700 50  0001 C CNN
F 3 "" H 4775 4700 50  0001 C CNN
	1    4775 4700
	1    0    0    -1  
$EndComp
Wire Wire Line
	4775 4900 4725 4900
$Comp
L Device:C_Small C9
U 1 1
P 4975 5075
AR Path="/5EAAC9A5/5F3AC2F9" Ref="C9"  Part="1" 
AR Path="/5EA9C76D/5F3AC2F9" Ref="C?"  Part="1" 
F 0 "C9" H 4825 5000 45  0000 L CNN
F 1 "1NF" H 4775 5150 45  0000 L CNN
F 2 "Capacitor_SMD:C_0402_1005Metric" H 4975 5075 50  0001 C CNN
F 3 "https://statics3.seeedstudio.com/images/opl/datasheet/302010005.pdf" H 4975 5075 50  0001 C CNN
F 4 "CC0402KRX7R9BB102" H 5005 5225 20  0001 C CNN "MPN"
F 5 "302010005" V 5059 5143 20  0001 L CNN "SKU"
F 6 "C1523" H 4975 5075 50  0001 C CNN "LCSC"
	1    4975 5075
	1    0    0    -1  
$EndComp
$Comp
L power:GND #PWR?
U 1 1
P 4975 5225
AR Path="/5EA9C461/5F3AC2FF" Ref="#PWR?"  Part="1" 
AR Path="/5EA9C67D/5F3AC2FF" Ref="#PWR?"  Part="1" 
AR Path="/5EA9C76D/5F3AC2FF" Ref="#PWR?"  Part="1" 
AR Path="/5EAAC9A5/5F3AC2FF" Ref="#PWR0161"  Part="1" 
F 0 "#PWR0161" H 4975 4975 50  0001 C CNN
F 1 "GND" H 4980 5052 50  0000 C CNN
F 2 "" H 4975 5225 50  0001 C CNN
F 3 "" H 4975 5225 50  0001 C CNN
	1    4975 5225
	1    0    0    -1  
$EndComp
Wire Wire Line
	4775 4900 4975 4900
Connection ~ 4775 4900
Wire Notes Line
	6350 4300 2900 4300
$Comp
L user:NCP303LSN30 U?
U 1 1
P 4125 5000
AR Path="/5EA9C76D/5F3AC348" Ref="U?"  Part="1" 
AR Path="/5EAAC9A5/5F3AC348" Ref="U2"  Part="1" 
F 0 "U2" H 4200 5368 51  0000 C CNN
F 1 "NCP303LSN09" H 4200 5275 51  0000 C CNN
F 2 "Package_TO_SOT_SMD:SOT-23-5" H 4125 5000 51  0001 C CNN
F 3 "https://www.onsemi.com/pub/Collateral/NCP302-D.PDF" H 4125 5000 51  0001 C CNN
F 4 "NCP303LSN09T1G" H 4125 5000 50  0001 C CNN "MPN"
F 5 "C150075" H 4125 5000 50  0001 C CNN "LCSC"
	1    4125 5000
	1    0    0    -1  
$EndComp
$Comp
L power:+3.3V #PWR0162
U 1 1
P 3675 4900
F 0 "#PWR0162" H 3675 4750 50  0001 C CNN
F 1 "+3.3V" H 3690 5073 50  0000 C CNN
F 2 "" H 3675 4900 50  0001 C CNN
F 3 "" H 3675 4900 50  0001 C CNN
	1    3675 4900
	1    0    0    -1  
$EndComp
Text Label 5500 4900 2    50   ~ 0
1v0Enable
Connection ~ 4975 4900
Text Label 1900 6700 0    50   ~ 0
1v0Enable
Wire Wire Line
	1900 6700 2250 6700
Wire Wire Line
	1650 6200 2250 6200
$Comp
L Connector:TestPoint TP25
U 1 1
P 5500 4900
F 0 "TP25" V 5454 5088 50  0000 L CNN
F 1 "TestPoint" V 5545 5088 50  0000 L CNN
F 2 "TestPoint:TestPoint_Pad_D2.0mm" H 5700 4900 50  0001 C CNN
F 3 "~" H 5700 4900 50  0001 C CNN
F 4 "DNP" H 5500 4900 50  0001 C CNN "MPN"
	1    5500 4900
	0    1    1    0   
$EndComp
Wire Notes Line
	1100 5850 1100 7625
Wire Notes Line
	1100 7625 5750 7625
Wire Notes Line
	5750 7625 5750 5850
Wire Notes Line
	5750 5850 1100 5850
Wire Wire Line
	4975 4900 5500 4900
Wire Notes Line
	2900 5575 6350 5575
Wire Notes Line
	6350 4300 6350 5575
Wire Notes Line
	2900 4300 2900 5575
$Comp
L Connector:TestPoint TP1_0V?
U 1 1
P 4700 6550
AR Path="/5EA9C461/5F502F4F" Ref="TP1_0V?"  Part="1" 
AR Path="/5EA9C76D/5F502F4F" Ref="TP1_0V?"  Part="1" 
AR Path="/5EAAC9A5/5F502F4F" Ref="TP1_0V1"  Part="1" 
F 0 "TP1_0V1" V 4700 7050 50  0000 R CNN
F 1 "TestPoint" V 4700 7300 50  0001 R CNN
F 2 "TestPoint:TestPoint_Pad_D2.0mm" H 4900 6550 50  0001 C CNN
F 3 "~" H 4900 6550 50  0001 C CNN
F 4 "DNP" H 4700 6550 50  0001 C CNN "MPN"
	1    4700 6550
	0    1    1    0   
$EndComp
Wire Notes Line
	5150 950  5150 2125
Wire Notes Line
	3750 950  3750 2125
Wire Wire Line
	8100 1225 8100 1175
Wire Wire Line
	8100 1425 8100 1475
Wire Wire Line
	3350 5100 3350 5050
Wire Wire Line
	3350 5300 3350 5350
Wire Wire Line
	4975 4900 4975 4975
Wire Wire Line
	4975 5175 4975 5225
Wire Wire Line
	5475 3075 5825 3075
Wire Wire Line
	1600 3075 2175 3075
Wire Wire Line
	4525 3575 4525 3525
Wire Wire Line
	4525 3075 4525 3325
$Comp
L Device:C_Small C?
U 1 1
P 4525 3425
AR Path="/5EA9C76D/5F0D59F2" Ref="C?"  Part="1" 
AR Path="/5EAAC9A5/5F0D59F2" Ref="C4"  Part="1" 
F 0 "C4" H 4375 3500 45  0000 L CNN
F 1 "1uF" H 4350 3350 45  0000 L CNN
F 2 "Capacitor_SMD:C_0402_1005Metric" H 4525 3425 50  0001 C CNN
F 3 "" H 4525 3425 50  0001 C CNN
F 4 "CL05A105KA5NQNC" H 4555 3575 20  0001 C CNN "MPN"
F 5 "C52923" H 4525 3425 50  0001 C CNN "LCSC"
	1    4525 3425
	-1   0    0    -1  
$EndComp
Wire Wire Line
	2175 3125 2175 3075
Connection ~ 2175 3075
Wire Wire Line
	2175 3075 2825 3075
Wire Wire Line
	2175 3325 2175 3675
Wire Wire Line
	3250 6500 3250 6450
Connection ~ 3250 6500
Wire Wire Line
	3250 6250 3250 6200
Wire Wire Line
	5825 3125 5825 3075
Connection ~ 5825 3075
Wire Wire Line
	5825 3075 6200 3075
Wire Wire Line
	5825 3325 5825 3375
Wire Wire Line
	3400 6550 3675 6550
Wire Wire Line
	3975 6550 4325 6550
Wire Wire Line
	1650 6550 1650 6750
Wire Wire Line
	1650 6200 1650 6350
Wire Wire Line
	4275 1575 4275 1675
Connection ~ 4275 1675
Text GLabel 4775 1675 2    51   Input ~ 0
PGND
$EndSCHEMATC
